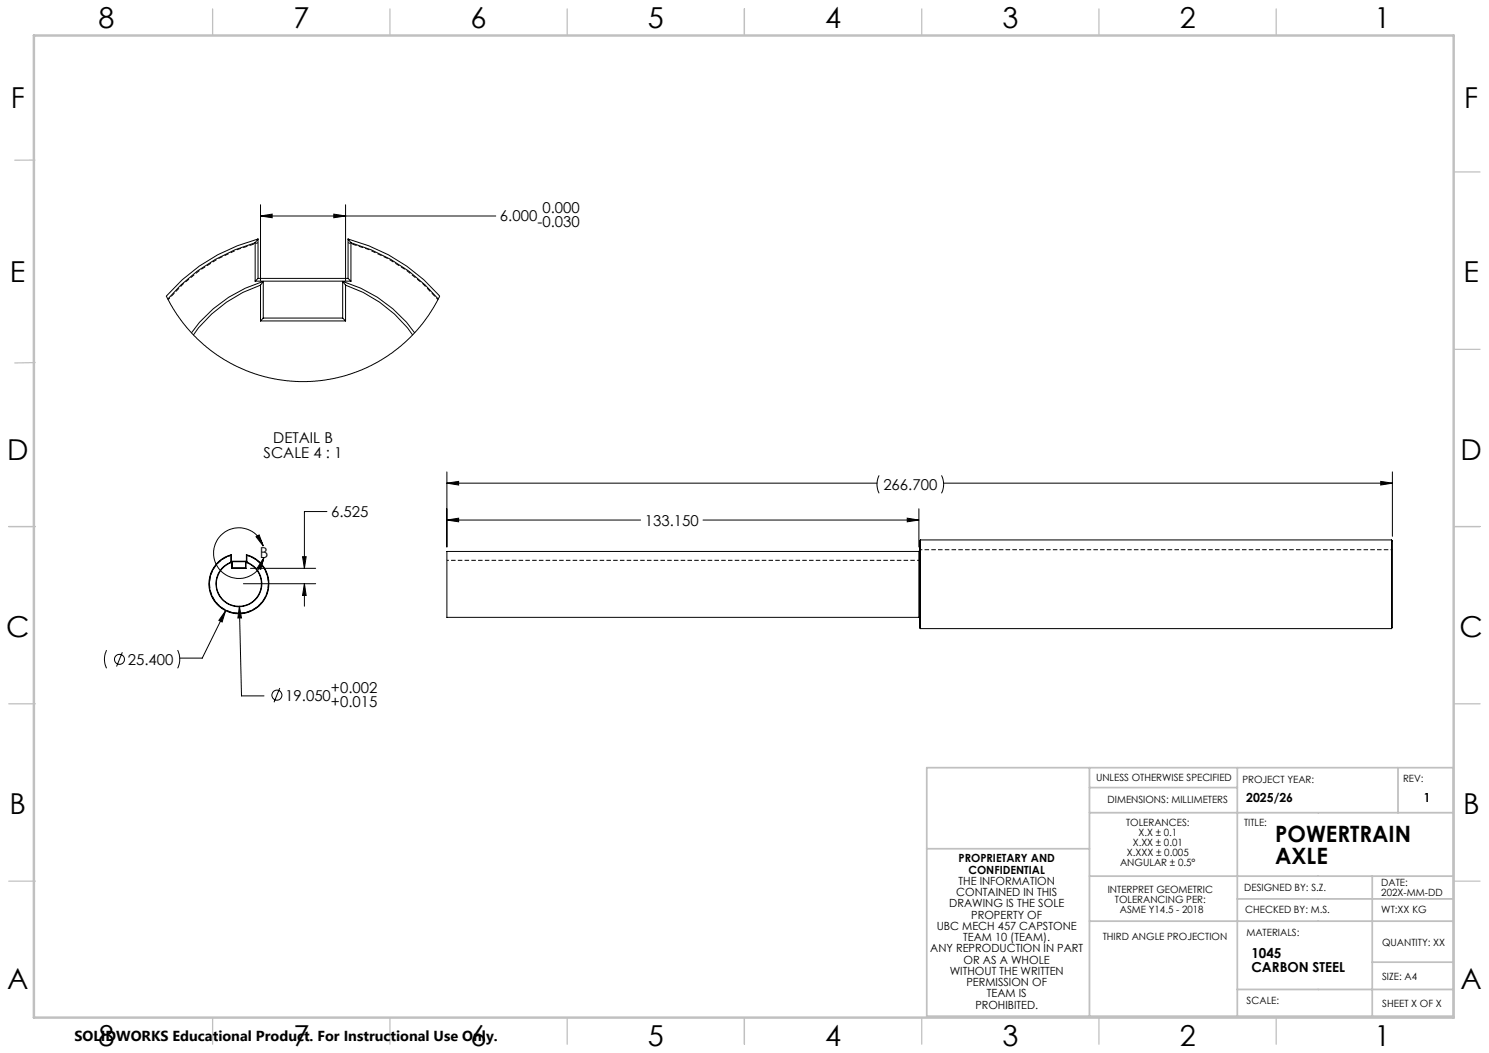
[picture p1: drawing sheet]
<svg xmlns="http://www.w3.org/2000/svg" width="420mm" height="297mm" viewBox="0 0 420 297" stroke-linecap="round" stroke-linejoin="round" font-family="sans-serif">
<g fill="none" stroke="#c0c0c0" stroke-width=".35">
<path d="M60 2.5v7.5M110 2.5v7.5M160 2.5v7.5M210 2.5v7.5M260 2.5v7.5M310 2.5v7.5M360 2.5v7.5M9.8 45.2h-5.6M410 48.5h7.5M410 98.5h7.5M9.9 102.3l-5.7 .1M2.5 148.5h7.5"/>
<path d="M410 148.5h7.5M2.5 198.5h7.5M410 198.5h7.5M2.5 248.5h7.5M410 248.5h7.5M60 287v7.5M110 287v7.5M160 287v7.5M210 287v7.5M260 287v7.5M310 287v7.5M360 287v7.5"/>
</g>
<g fill="none" stroke="#c0c0c0" stroke-width=".5">
<path d="M261.4 216.5h148.5v70.1h-148.5zM307.3 216.5v70.1M349 216.5v70.1M394.3 216.5v12.7M261.4 239.4h45.9M307.3 222.1h41.7M307.3 229.2h102.6M307.3 259.8h102.6M307.3 247.1h102.6M349 253.5h60.9M387.1 247.1v39.5M349 279.1h60.9"/>
<path d="M387.1 271.4h22.8"/>
</g>
<path d="M9.6 10h400.4v277h-400.4z" fill="none" stroke="#c0c0c0" stroke-width=".7"/>
<path d="M69.5 156.6a8.3 8.3 0 0 1 4.7 12.8 8.3 8.3 0 0 1-13.6 0 8.3 8.3 0 0 1 4.7-12.8" fill="none" stroke="#000" stroke-width=".28" stroke-dasharray="1.3 .6" stroke-dashoffset=".5" stroke-linecap="butt"/>
<g fill="none" stroke="#000" stroke-width=".28">
<path d="M73.5 57.7v21.5M97.5 57.7v21.5M72 68.5a49.7 49.7 0 0 0-24.7 15.8M72 68.5v10.8M72 79.3h27M72.8 67.4a50.4 50.4 0 0 0-25.9 16.1l2.9 5.1 2.8 3.8 5 5 3.5 2.7 5.5 3.2 5.3 2.1 6.3 1.6 6 .6 6-.2 6-1.1 5.7-1.9 5.6-2.8 4.7-3.3 4.9-4.6 3.6-4.5 3.3-5.7a50.5 50.5 0 0 0-25.8-16.1M72.8 67.4l-.8 1.1M72.8 67.4v11.1M72.8 78.5l-.8 .8M72.8 78.5h25.4M73.5 60.9l3.3-.5v1zM73.5 60.9h66.3"/>
<path d="M74.3 79.4a38.1 38.1 0 0 0-20.3 14.5M74.3 79.4l-.8 1M74.3 79.4v10.3M94.2 60.4l3.3 .5-3.3 .5zM96.7 79.4a38 38 0 0 1 20.2 14.5M96.7 79.4l.8 1M96.7 79.4v10.3M98.2 67.4l.8 1.1M98.2 78.5l.8 .8M98.2 67.4v11.1M99 68.5a49.7 49.7 0 0 1 24.6 15.8M99 68.5v10.8"/>
<path d="M73.5 80.4a37.7 37.7 0 0 0-18.9 14.1M73.5 80.4v10.1M73.5 90.5h24M74.3 89.7h22.4M74.3 89.7l-.8 .8M96.7 89.7l.8 .8M97.5 80.4a37.7 37.7 0 0 1 18.9 14.1M97.5 80.4v10.1M126 136.3l3.4-.5v1zM126 133.1v21.2M126 136.3h121.4M248 134.1l-.6 2.4 .2 1.6 .4 1"/>
<path d="M265.6 134.1l.6 2.4-.2 1.6-.4 1M266.2 136.3h126.5M389.5 135.8l3.2 .5-3.2 .5zM392.7 133.1v18.2M65.1 156.6a8.3 8.3 0 0 0-4.5 12.9 8.3 8.3 0 0 0 13.6 0 8.3 8.3 0 0 0-4.6-12.9M65.1 156.6v1.8M65.1 158.4h4.5M65.3 156.5a8.5 8.5 0 0 0-4.9 13 8.5 8.5 0 0 0 13.9 0 8.5 8.5 0 0 0-4.8-13M65.3 156.5l-.2 .1M65.3 156.5v1.8M65.3 158.3l-.2 .1M65.3 158.3h4.2"/>
<path d="M65.4 158.6a6.3 6.3 0 0 0-3.1 9.8 6.3 6.3 0 0 0 10.2 0 6.3 6.3 0 0 0-3.1-9.8M65.4 158.6v1.7M65.5 158.4a6.5 6.5 0 0 0-3.4 10 6.5 6.5 0 0 0 10.6 0 6.5 6.5 0 0 0-3.4-10M65.5 158.4l-.1 .2M65.5 158.4v1.8M69.3 158.4l.1 .2M69.3 158.4v1.8M69.4 158.6v1.7M69.5 156.5l.1 .1M69.5 158.3l.1 .1M69.5 156.5v1.8M69.6 156.6v1.8"/>
<path d="M72.2 151.4l.9-.5 1.2 3.1zM74.3 154a7.1 7.1 0 0 0-11.2-3.7 7.1 7.1 0 0 0 .5 11.7 7.1 7.1 0 0 0 10.8-4.7M74.4 157.3l-.8 3.3-1-.4zM85.3 157h1.1l-.5 3.3zM92.2 144.3h-6.3v16M126 146.7l3.4-.5v1zM126 146.7h54.7M198.3 146.7h60.9M255.9 146.2l3.3 .5-3.3 .5zM259.2 155.5v18.6M259.2 155.5h-133.2v18.6h133.2M259.2 143.5v10.8"/>
<path d="M259.4 155.3l-.2 .2M259.6 152.3v25M259.6 152.3l-.2 .2v24.6l.2 .2M259.6 152.3h132.9M392.5 152.3v25M392.5 152.3l.2 .2v24.5l-.2 .3M63.6 172.3l-.9 3.1-1-.4zM63.6 172.3l-6.6 13.3h-6.3M65.4 160.3h4M65.5 160.2h3.8M65.5 160.2l-.1 .1M67.5 171l.6 3.3h-1z"/>
<path d="M67.5 171l.6 25.3h6.4M68.7 164.6h20.3M69.3 160.2l.1 .1M70.7 160.3h18.3M85.9 164.6l.5 3.4h-1.1zM85.9 164.6v6.4M259.2 174.1l.2 .2M259.6 177.3h132.9M30.1 183.4l-.6 2.4 .1 1.4 .5 1.3M34.5 184l-1.6 4M50.1 183.4l.6 2-.1 1.8-.5 1.3M78.9 194.1l-1.6 4"/>
<circle cx="33.7" cy="186" r="1.41"/>
<circle cx="78.1" cy="196.1" r="1.41"/>
</g>
<path d="M259.4 155.2l.2-.2M259.4 157.8l-.2 .2" fill="none" stroke="#000" stroke-width=".28" stroke-dasharray="1.3 .6" stroke-linecap="butt"/>
<path d="M126.1 158h133.1M392.8 155h-133.2" fill="none" stroke="#000" stroke-width=".28" stroke-dasharray="1.3 .6" stroke-dashoffset=".7" stroke-linecap="butt"/>
<path d="M98.2 68.5a49.7 49.7 0 0 1 25.3 16M47.4 84.5a49.7 49.7 0 0 1 25.4-16" fill="none" stroke="#000" stroke-width=".28" stroke-dasharray="1.3 .6" stroke-dashoffset=".6" stroke-linecap="butt"/>
<g fill="#000">
<path d="M72.2 151.4l.9-.5 1.2 3.1zM74.4 157.3l-.8 3.3-1-.4z"/>
<path d="M63.6 172.3l-1.9 2.7 1 .4zM67.5 171l-.4 3.3h1zM85.3 157h1.1l-.5 3.3zM85.9 164.6l.5 3.4h-1.1zM126 136.3l3.4-.5v1zM389.5 135.8l3.2 .5-3.2 .5zM126 146.7l3.4-.5v1zM255.9 146.2l3.3 .5-3.3 .5zM73.5 60.9l3.3-.5v1zM94.2 60.4l3.3 .5-3.3 .5z"/>
</g>
<g font-size="8.1">
<text x="27.7" y="8">8</text>
<text x="82.7" y="8">7</text>
<text x="132.7" y="8">6</text>
<text x="182.7" y="8">5</text>
<text x="232.7" y="8">4</text>
<text x="282.7" y="8">3</text>
<text x="332.7" y="8">2</text>
<text x="387.7" y="8">1</text>
<text x="3" y="30.4">F</text>
<text x="413" y="30.4">F</text>
<text x="2.8" y="79.6">E</text>
<text x="412.8" y="79.6">E</text>
<text x="2" y="129.6">D</text>
<text x="412" y="129.6">D</text>
<text x="1.7" y="179.6">C</text>
<text x="411.7" y="179.6">C</text>
<text x="2.7" y="229.6">B</text>
<text x="412.7" y="229.6">B</text>
<text x="2" y="278.9">A</text>
<text x="412" y="278.9">A</text>
<text x="27.7" y="295">8</text>
<text x="82.7" y="295">7</text>
<text x="132.7" y="295">6</text>
<text x="182.7" y="295">5</text>
<text x="232.7" y="295">4</text>
<text x="282.7" y="295">3</text>
<text x="332.7" y="295">2</text>
<text x="387.7" y="295">1</text>
</g>
<g font-size="6.3">
<text x="359.7" y="237.5">POWERTRAIN</text>
<text x="359.7" y="243.8">AXLE</text>
</g>
<g font-size="4.2">
<text x="153" y="60">0.000</text>
<text x="141" y="62.3">6.000</text>
<text x="151.6" y="64.1">-0.030</text>
<text x="77.1" y="125">DETAIL B</text>
<text x="74.3" y="129.2">SCALE 4 : 1</text>
<text x="249.2" y="138.2">266.700</text>
<text x="93.4" y="145.9">6.525</text>
<text x="181.9" y="148.3">133.150</text>
<text x="73.3" y="157.3">B</text>
<text x="36" y="187.5">25.400</text>
<text x="80.5" y="197.6">19.050</text>
<text x="93.4" y="195.3">+0.002</text>
<text x="93.4" y="199.4">+0.015</text>
</g>
<text font-size="4.1" x="21" y="293.7">SOLIDWORKS Educational Product. For Instructional Use Only.</text>
<g font-size="3.9">
<text x="353" y="270.2">1045</text>
<text x="353" y="274.1">CARBON STEEL</text>
</g>
<g font-size="3.5">
<text x="351.5" y="226.1">2025/26</text>
<text x="401.7" y="226.1">1</text>
</g>
<g font-size="3.2">
<text x="270.4" y="243.2">PROPRIETARY AND</text>
<text x="270.4" y="249.6">THE INFORMATION</text>
<text x="273.2" y="246.4">CONFIDENTIAL</text>
<text x="267.7" y="255.9">DRAWING IS THE SOLE</text>
<text x="269.7" y="252.7">CONTAINED IN THIS</text>
<text x="264.2" y="262.3">UBC MECH 457 CAPSTONE</text>
<text x="274" y="259.1">PROPERTY OF</text>
<text x="262.4" y="268.6">ANY REPRODUCTION IN PART</text>
<text x="271.7" y="265.4">TEAM 10 (TEAM).</text>
<text x="267.9" y="275">WITHOUT THE WRITTEN</text>
<text x="271.8" y="271.8">OR AS A WHOLE</text>
<text x="272.6" y="278.1">PERMISSION OF</text>
<text x="278.3" y="281.3">TEAM IS</text>
<text x="275.1" y="284.5">PROHIBITED.</text>
</g>
<g font-size="2.8">
<text x="309.2" y="220.3">UNLESS OTHERWISE SPECIFIED</text>
<text x="350.4" y="220.7">PROJECT YEAR:</text>
<text x="395.8" y="220.6">REV:</text>
<text x="312.4" y="226.6">DIMENSIONS: MILLIMETERS</text>
<text x="317.6" y="233.1">TOLERANCES:</text>
<text x="350.9" y="233.1">TITLE:</text>
<text x="319.5" y="238.7">X.XX ± 0.01</text>
<text x="321.1" y="235.9">X.X ± 0.1</text>
<text x="315.9" y="244.4">ANGULAR ± 0.5°</text>
<text x="317.8" y="241.5">X.XXX ± 0.005</text>
<text x="312.5" y="251.9">INTERPRET GEOMETRIC</text>
<text x="351" y="251.2">DESIGNED BY: S.Z.</text>
<text x="389.6" y="249.9">DATE:</text>
<text x="314.5" y="254.8">TOLERANCING PER:</text>
<text x="315.9" y="257.6">ASME Y14.5 - 2018</text>
<text x="351.3" y="257.4">CHECKED BY: M.S.</text>
<text x="389.6" y="257.4">WT:XX KG</text>
<text x="389.6" y="252.7">202X-MM-DD</text>
<text x="351.6" y="264">MATERIALS:</text>
<text x="311.1" y="265">THIRD ANGLE PROJECTION</text>
<text x="389.8" y="266.8">QUANTITY: XX</text>
<text x="389.8" y="276.5">SIZE: A4</text>
<text x="351.6" y="283.1">SCALE:</text>
<text x="389.9" y="283.9">SHEET X OF X</text>
</g>
</svg>
